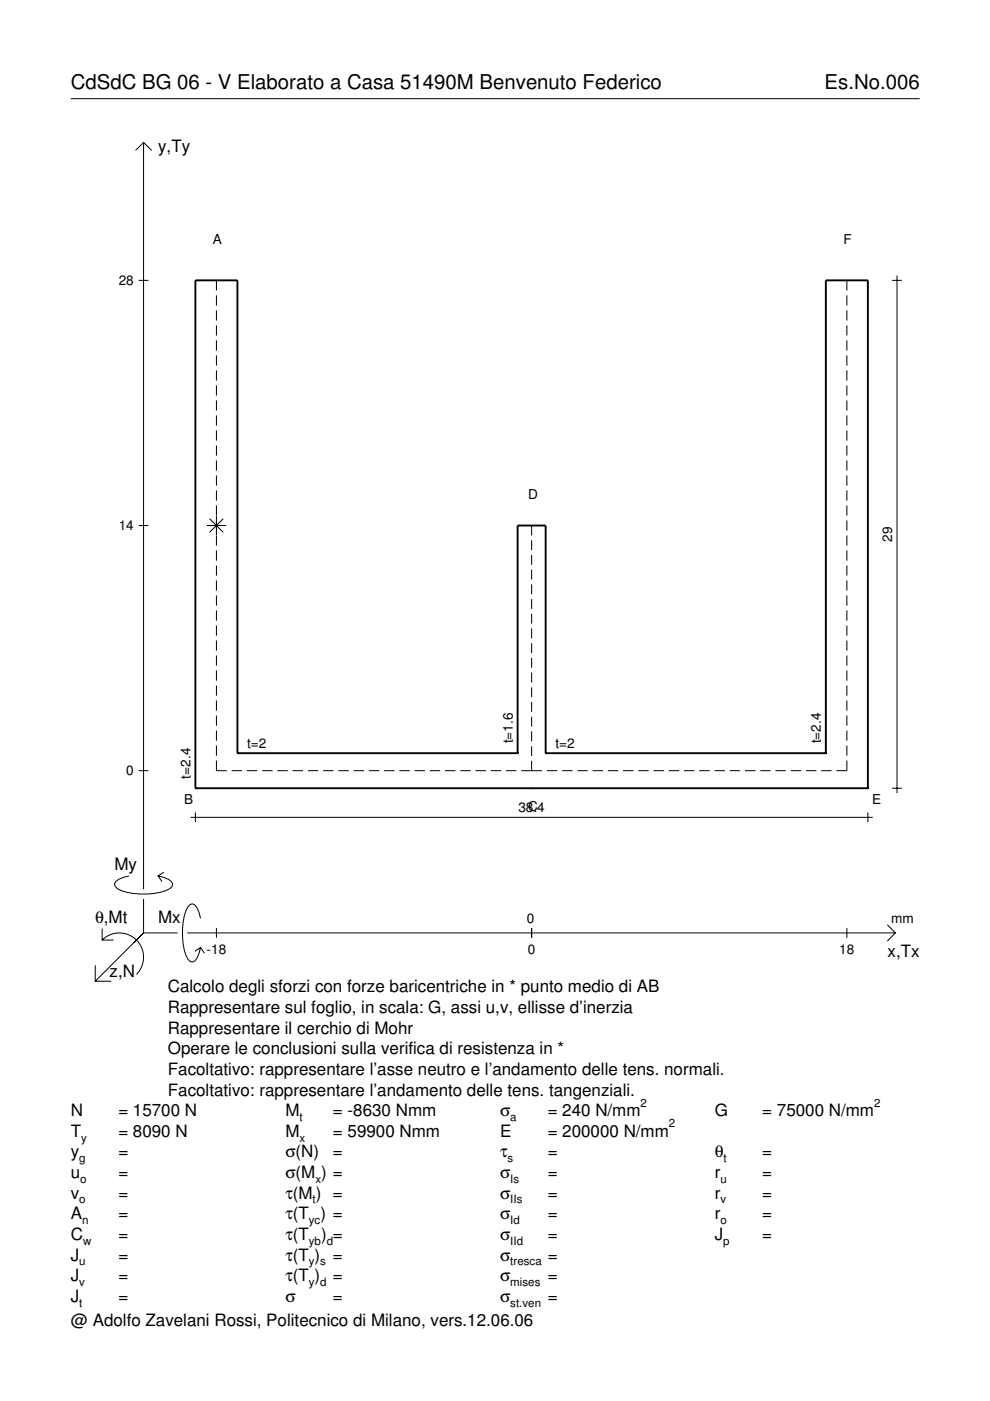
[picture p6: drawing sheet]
<svg xmlns="http://www.w3.org/2000/svg" width="210mm" height="297mm" viewBox="0 0 210 297" stroke-linecap="round" stroke-linejoin="round" font-family="sans-serif">
<g fill="none" stroke="#000" stroke-width=".21">
<path d="M15 20.9h180M28.7 31.9l1.7-1.7 1.8 1.7M30.4 30.2v158.3M29.4 59.4h2.1M45.9 59.4v2.2M179.6 59.4v2.2M189.2 59.4h2M190.2 58.4v109.8M45.9 62.6v2.2M45.9 65.8v2.2M45.9 69v2.1M45.9 72.2v2.1"/>
<path d="M45.9 75.4v2.1M45.9 78.5v2.2M179.6 62.6v2.2M179.6 65.8v2.2M179.6 69v2.1M179.6 72.2v2.1M179.6 75.4v2.1M179.6 78.5v2.2M45.9 81.7v2.2M45.9 84.9v2.1M45.9 88.1v2.1M45.9 91.3v2.1"/>
<path d="M45.9 94.4v2.2M45.9 97.6v2.2M179.6 81.7v2.2M179.6 84.9v2.1M179.6 88.1v2.1M179.6 91.3v2.1M179.6 94.4v2.2M179.6 97.6v2.2M29.4 111.4h2.1M43.8 111.4h4.1M44.4 110l2.9 2.9M45.9 100.8v2.2"/>
<path d="M45.9 104v2.1M45.9 107.2v8.5M45.9 116.7v2.2M45.9 119.9v2.1M47.3 110l-2.9 2.9M112.7 111.4v2.1M112.7 114.5v2.1M112.7 117.7v2.1M179.6 100.8v2.2M179.6 104v2.1M179.6 107.2v2.1M179.6 110.3v2.2"/>
<path d="M179.6 113.5v2.2M179.6 116.7v2.2M179.6 119.9v2.1M45.9 123.1v2.1M45.9 126.3v2.1M45.9 129.4v2.2M45.9 132.6v2.2M45.9 135.8v2.2M45.9 139v2.1M112.7 120.8v2.1M112.7 123.9v2.1M112.7 127v2.1"/>
<path d="M112.7 130.1v2.1M112.7 133.3v2M112.7 136.4v2.1M112.7 139.5v2.1M179.6 123.1v2.1M179.6 126.3v2.1M179.6 129.4v2.2M179.6 132.6v2.2M179.6 135.8v2.2M179.6 139v2.1M45.9 142.2v2.1M45.9 145.3v2.2"/>
<path d="M45.9 148.5v2.2M45.9 151.7v2.2M45.9 154.9v2.1M45.9 158.1v2.1M112.7 142.6v2.1M112.7 145.7v2.1M112.7 148.8v2.1M112.7 152v2.1M112.7 155.1v2.1M112.7 158.2v2.1M179.6 142.2v2.1M179.6 145.3v2.2"/>
<path d="M179.6 148.5v2.2M179.6 151.7v2.2M179.6 154.9v2.1M179.6 158.1v2.1M29.4 163.4h2.1M40.4 173.3h144.6M41.4 172.3v2M45.9 161.3v2.1h2.2M49.1 163.4h2.2M52.3 163.4h2.2M55.6 163.4h2.2M58.8 163.4h2.2"/>
<path d="M62 163.4h2.2M65.3 163.4h2.2M68.5 163.4h2.2M71.7 163.4h2.2M75 163.4h2.2M78.2 163.4h2.2M81.4 163.4h2.2M84.7 163.4h2.2M87.9 163.4h2.2M91.1 163.4h2.2M94.4 163.4h2.2M97.6 163.4h2.2"/>
<path d="M100.8 163.4h2.2M104.1 163.4h2.2M107.3 163.4h2.2M110.5 163.4h4.4M112.7 161.3v2.1M115.9 163.4h2.3M119.2 163.4h2.2M122.4 163.4h2.2M125.6 163.4h2.2M128.9 163.4h2.2M132.1 163.4h2.2M135.3 163.4h2.2"/>
<path d="M138.6 163.4h2.2M141.8 163.4h2.2M145 163.4h2.2M148.3 163.4h2.2M151.5 163.4h2.2M154.7 163.4h2.2M158 163.4h2.2M161.2 163.4h2.2M164.4 163.4h2.2M167.7 163.4h2.2M170.9 163.4h2.2M174.1 163.4h2.2"/>
<path d="M179.6 161.3v2.1h-2.3M184 172.3v2M189.2 167.1h2M21.7 199.3a5.1 5.1 0 0 1 7.2 0 5.1 5.1 0 0 1 0 7.3M21.7 196.9v2.4h2.4M27.3 185.7a3.6 3.6 0 0 0-3 1.7l.1 .5a5.6 5.6 0 0 0 3.8 1.5 13.4 13.4 0 0 0 7.8-1l.5-.5 .1-.5a3.6 3.6 0 0 0-3.1-1.7l.8 1.2M30.4 190.6v7.2M30.4 197.8l-10.2 10.2M30.4 197.8h7.2M34.7 184.9l-1.2 .8M39.7 197.8h150.1M42.5 194.7a3.6 3.6 0 0 0-1.7-3.1l-.5 .2a5.7 5.7 0 0 0-1.5 3.7 13.3 13.3 0 0 0 1 7.9l.5 .5 .5 .1a3.6 3.6 0 0 0 1.7-3.1l-1.2 .8"/>
<path d="M45.9 196.8v2M112.7 196.8v2M179.6 196.8v2M188.1 196.1l1.7 1.7-1.7 1.7M20.2 204.7v3.3h3.4M42.5 200.9l.8 1.2"/>
</g>
<g fill="none" stroke="#000" stroke-width=".4">
<path d="M50.3 159.7h.1M50.3 159.7v-100.3h-8.9v107.7M50.3 159.7h59.4M109.7 159.7h.1M109.7 159.7v-48.3h6v48.3M115.7 159.7h.1M115.7 159.7h59.4M175.1 159.7h.1M175.1 159.7v-100.3h8.9v107.7M41.4 167.1h.1M41.4 167.1h142.6M112.7 167.1h.1"/>
<path d="M184 167.1h.1"/>
</g>
<g font-size="4.3">
<text x="15" y="18.9">CdSdC BG 06 - V Elaborato a Casa 51490M Benvenuto Federico</text>
<text x="174.8" y="18.9">Es.No.006</text>
</g>
<g font-size="3.6">
<text x="33.5" y="32.3">y,Ty</text>
<text x="24.3" y="184.4">My</text>
<text x="20.1" y="195.7">θ,Mt</text>
<text x="33.5" y="195.7">Mx</text>
<text x="188.2" y="203">x,Tx</text>
<text x="23.2" y="207.1">z,N</text>
<text x="35.6" y="210.4">Calcolo degli sforzi con forze baricentriche in * punto medio di AB</text>
<text x="35.6" y="214.8">Rappresentare sul foglio, in scala: G, assi u,v, ellisse d’inerzia</text>
<text x="35.6" y="219.2">Rappresentare il cerchio di Mohr</text>
<text x="35.6" y="223.5">Operare le conclusioni sulla verifica di resistenza in *</text>
<text x="35.6" y="227.9">Facoltativo: rappresentare l’asse neutro e l’andamento delle tens. normali.</text>
<text x="35.6" y="232.3">Facoltativo: rappresentare l’andamento delle tens. tangenziali.</text>
<text x="15" y="236.7">N</text>
<text x="25.1" y="236.7">= 15700 N</text>
<text x="60.5" y="236.7">M</text>
<text x="70.6" y="236.7">= -8630 Nmm</text>
<text x="106" y="236.7">σ</text>
<text x="116.1" y="236.7">= 240 N/mm</text>
<text x="151.5" y="236.7">G</text>
<text x="161.6" y="236.7">= 75000 N/mm</text>
<text x="15" y="241">T</text>
<text x="15" y="245.4">y</text>
<text x="25.1" y="241">= 8090 N</text>
<text x="25.1" y="245.4">=</text>
<text x="60.5" y="241">M</text>
<text x="60.5" y="245.4">σ(N)</text>
<text x="70.6" y="241">= 59900 Nmm</text>
<text x="70.6" y="245.4">=</text>
<text x="106" y="241">E</text>
<text x="106" y="245.4">τ</text>
<text x="116.1" y="241">= 200000 N/mm</text>
<text x="116.1" y="245.4">=</text>
<text x="151.5" y="245.4">θ</text>
<text x="161.6" y="245.4">=</text>
<text x="15" y="249.8">u</text>
<text x="25.1" y="249.8">=</text>
<text x="60.5" y="249.8">σ(M ) =</text>
<text x="106" y="249.8">σ</text>
<text x="116.1" y="249.8">=</text>
<text x="151.5" y="249.8">r</text>
<text x="161.6" y="249.8">=</text>
<text x="15" y="254.2">v</text>
<text x="25.1" y="254.2">=</text>
<text x="60.5" y="254.2">τ(M ) =</text>
<text x="106" y="254.2">σ</text>
<text x="116.1" y="254.2">=</text>
<text x="151.5" y="254.2">r</text>
<text x="161.6" y="254.2">=</text>
<text x="15" y="258.5">A</text>
<text x="15" y="262.9">C</text>
<text x="25.1" y="262.9">=</text>
<text x="25.1" y="258.5">=</text>
<text x="60.5" y="262.9">τ(T</text>
<text x="60.5" y="258.5">τ(T ) =</text>
<text x="68.1" y="262.9">) =</text>
<text x="106" y="258.5">σ</text>
<text x="106" y="262.9">σ</text>
<text x="116.1" y="258.5">=</text>
<text x="116.1" y="262.9">=</text>
<text x="151.5" y="258.5">r</text>
<text x="151.5" y="262.9">J</text>
<text x="161.6" y="258.5">=</text>
<text x="161.6" y="262.9">=</text>
<text x="15" y="267.3">J</text>
<text x="25.1" y="267.3">=</text>
<text x="60.5" y="267.3">τ(T )</text>
<text x="70.6" y="267.3">=</text>
<text x="106" y="267.3">σ</text>
<text x="116.1" y="267.3">=</text>
<text x="15" y="271.7">J</text>
<text x="25.1" y="271.7">=</text>
<text x="60.5" y="271.7">τ(T )</text>
<text x="70.6" y="271.7">=</text>
<text x="106" y="271.7">σ</text>
<text x="116.1" y="271.7">=</text>
<text x="15" y="281.2">@ Adolfo Zavelani Rossi, Politecnico di Milano, vers.12.06.06</text>
<text x="15" y="276">J</text>
<text x="25.1" y="276">=</text>
<text x="60.5" y="276">σ</text>
<text x="70.6" y="276">=</text>
<text x="106" y="276">σ</text>
<text x="116.1" y="276">=</text>
</g>
<g font-size="2.9">
<text x="45.1" y="51.7">A</text>
<text x="178.8" y="51.7">F</text>
<text x="25.2" y="60.4">28</text>
<text x="112" y="105.8">D</text>
<text x="25.2" y="112.4">14</text>
<text x="189.2" y="114.9" transform="rotate(-90 189.2 114.9)">29</text>
<text x="52.4" y="158.7">t=2</text>
<text x="108.7" y="157.6" transform="rotate(-90 108.7 157.6)">t=1.6</text>
<text x="117.7" y="158.7">t=2</text>
<text x="174.1" y="157.6" transform="rotate(-90 174.1 157.6)">t=2.4</text>
<text x="26.8" y="164.4">0</text>
<text x="40.4" y="165.1" transform="rotate(-90 40.4 165.1)">t=2.4</text>
<text x="39" y="170.4">B</text>
<text x="109.9" y="172.3">38.4</text>
<text x="112" y="171.9">C</text>
<text x="184.9" y="170.4">E</text>
<text x="111.7" y="195.7">0</text>
<text x="189" y="195.7">mm</text>
<text x="43.8" y="202.2">-18</text>
<text x="111.9" y="202.2">0</text>
<text x="178" y="202.2">18</text>
</g>
<g font-size="2.4">
<text x="63.5" y="237.7">t</text>
<text x="108.2" y="237.7">a</text>
<text x="135.8" y="234.7">2</text>
<text x="141.8" y="239">2</text>
<text x="185.3" y="234.7">2</text>
<text x="17.2" y="242">y</text>
<text x="63.5" y="242">x</text>
<text x="16.8" y="246.4">g</text>
<text x="17" y="250.8">o</text>
<text x="66.9" y="250.8">x</text>
<text x="107.6" y="246.4">s</text>
<text x="108.2" y="250.8">Is</text>
<text x="152.7" y="250.8">u</text>
<text x="153.4" y="246.4">t</text>
<text x="16.8" y="255.2">o</text>
<text x="66.3" y="255.2">t</text>
<text x="108.2" y="255.2">IIs</text>
<text x="152.7" y="255.2">v</text>
<text x="17.4" y="259.5">n</text>
<text x="17.6" y="263.9">w</text>
<text x="65.5" y="259.5">yc</text>
<text x="65.5" y="263.9">yb d</text>
<text x="108.2" y="259.5">Id</text>
<text x="108.2" y="263.9">IId</text>
<text x="152.7" y="259.5">o</text>
<text x="153.3" y="263.9">p</text>
<text x="16.8" y="268.3">u</text>
<text x="65.5" y="268.3">y s</text>
<text x="108.2" y="268.3">tresca</text>
<text x="16.8" y="272.7">v</text>
<text x="65.5" y="272.7">y d</text>
<text x="108.2" y="272.7">mises</text>
<text x="16.8" y="277">t</text>
<text x="108.2" y="277">st.ven</text>
</g>
</svg>
